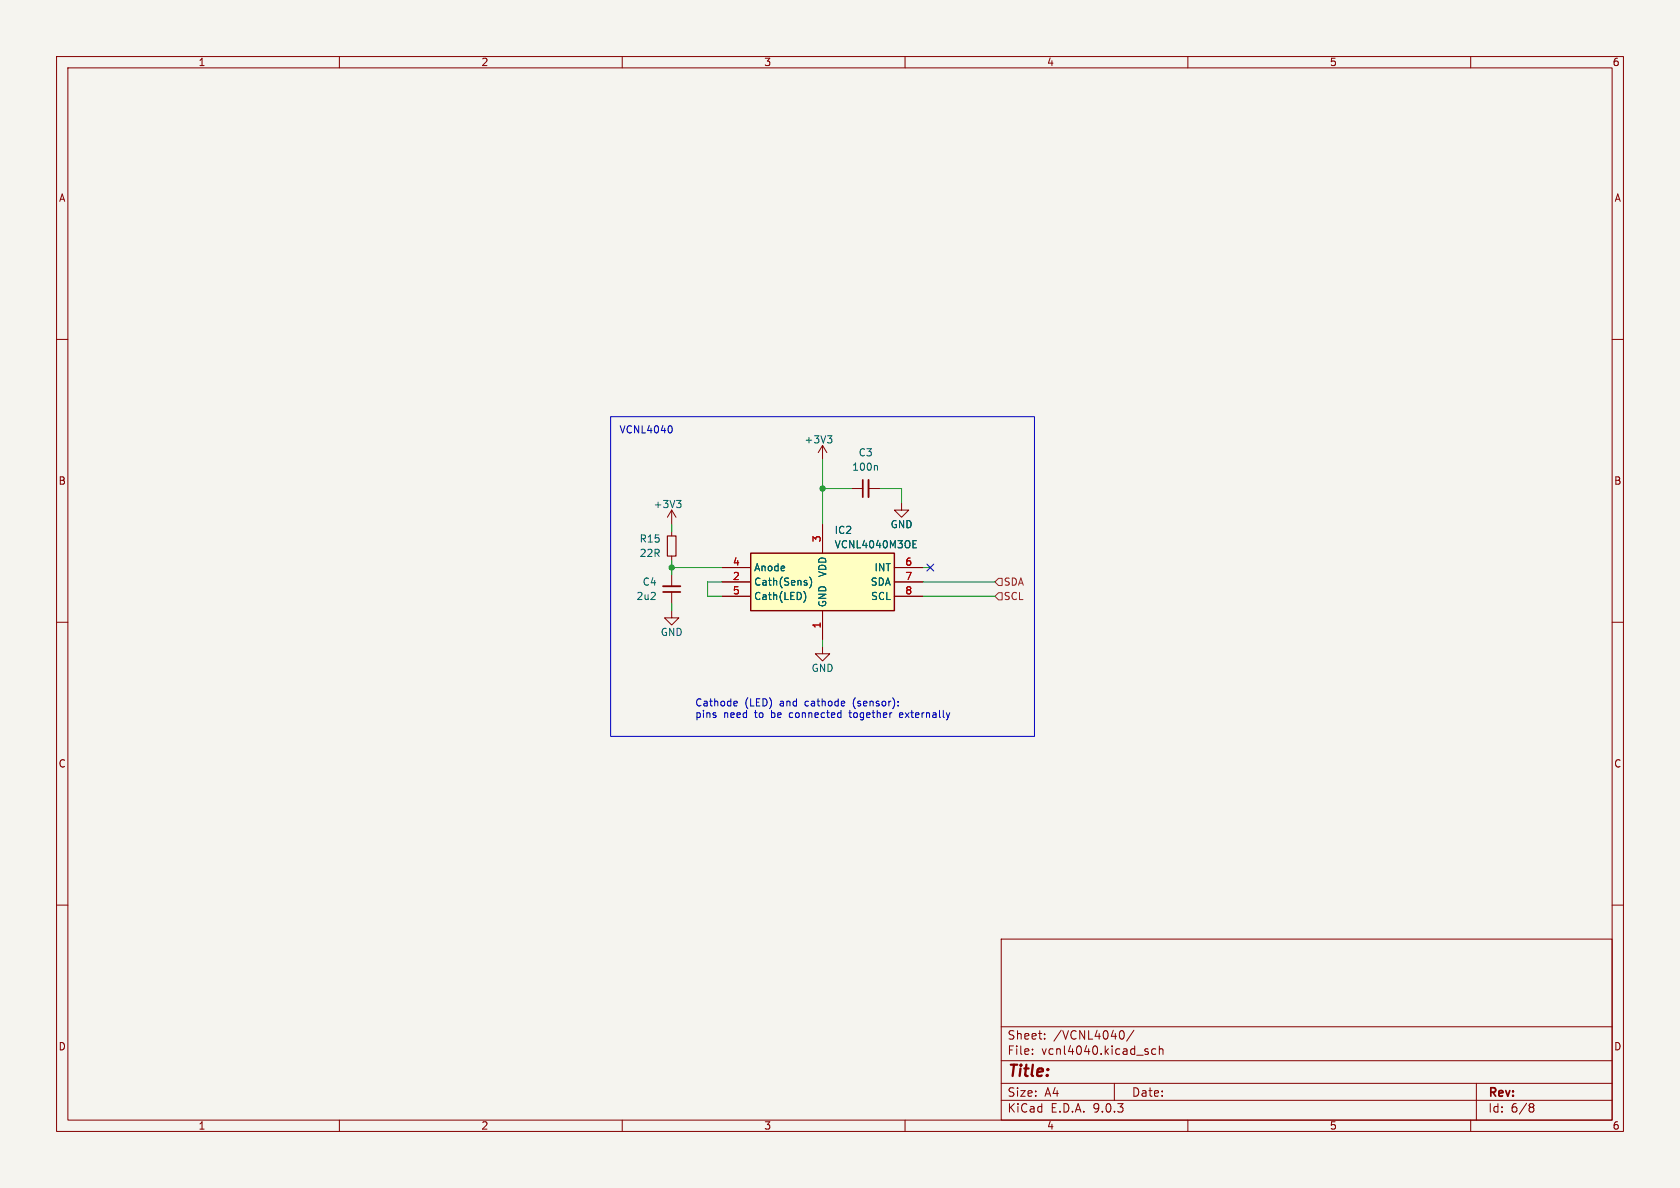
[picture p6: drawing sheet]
<svg xmlns="http://www.w3.org/2000/svg" width="297mm" height="210mm" viewBox="0 0 297 210" stroke-linecap="round" stroke-linejoin="round" font-family="sans-serif">
<path d="M0 0h297v210h-297z" fill="#f5f4ef" stroke="#f5f4ef" stroke-width=".18"/>
<g fill="none" stroke="#840000" stroke-width=".18">
<path d="M10 10h277v190h-277zM12 12h273v186h-273zM60 10v2M110 10v2M160 10v2M210 10v2M260 10v2M10 60h2M285 60h2M118.7 90.2v2.5M118.7 94v.7M118.7 98.3v.8"/>
<path d="M118.7 90.2l-.7 1.2M118.7 90.2l.8 1.2M10 110h2M118.7 108v1.2h1.3l-1.3 1.3-1.2-1.3h1.2M118.7 101.6v2M118.7 104.6v2.1M145.4 114.3v1.3h1.3l-1.3 1.2-1.3-1.2h1.3M285 110h2M10 160h2M177 166h108v32h-108zM285 160h2M60 198v2"/>
<path d="M110 198v2M160 198v2M177 194.5h108M177 191.5h108M177 187.5h108M177 181.5h108M182.5 186.3v.1M182.5 185.5v.1M184.7 183.6v.1M184.7 182.8v.1M197 191.5v3M198.2 182.2a.81 .81 0 0 1 .6 .6 .81 .81 0 0 1-.3 .8l-.3 .1"/>
<path d="M200.5 182.1l-1.3 2M202.8 185.9l.2 .2-.2 .3M202.8 185.4l.2 .1M204.3 185.5l-.4-.1-.3 .3v.4l.1 .2h.6M205 185.5l.2-.1 .3 .1 .1 .9M205 184.9v1.5M210 198v2M260 198v2M261 191.5v6.5M270.6 195.1l.4 .1 .2 .2-.3 .3M270.6 195.7h.3M270.9 195.7l.2 .2 .1 .4-.2 .2-.4 .1"/>
</g>
<path d="M118 94.7h1.5v3.6h-1.5z" fill="none" stroke="#840000" stroke-width=".2"/>
<path d="M117.2 104.6h3.1" fill="none" stroke="#840000" stroke-width=".3"/>
<path d="M117.2 103.6h3.1" fill="none" stroke="#840000" stroke-width=".33"/>
<path d="M119.6 88.5h.8l-.4 .4M120.2 88.9l.2 .3v.3l-.2 .2" fill="none" stroke="#006464" stroke-width=".18"/>
<path d="M132.7 97.8h25.4v10.2h-25.4z" fill="#ffffc2"/>
<path d="M132.7 97.8h25.4v10.2h-25.4z" fill="none" stroke="#840000" stroke-width=".25"/>
<g fill="none" stroke="#840000" stroke-width=".18">
<path d="M145.4 78.7v2.6M145.4 78.7l-.7 1.3M145.4 78.7l.8 1.3M145.4 92.7v5.1M150.5 86.4h2M153.5 86.4h2.1M159.4 88.9v1.3h1.3l-1.3 1.2-1.3-1.2h1.3M127.6 100.3h5.1M127.6 102.9h5.1M127.6 105.4h5.1M145.4 108v5M158.1 100.3h5.1"/>
<path d="M158.1 102.9h5.1M158.1 105.4h5.1"/>
</g>
<path d="M146.3 77h.8l-.5 .5M146.8 77.5l.3 .3v.3l-.3 .2M154.9 82.3l.2 .2v.6M161.4 96.2h.4M161.4 96.8h.6M161.4 95.6h.6M142.2 104.6a1.47 1.47 0 0 1-.1 1.9M142.6 103.1v.3M143.1 102a1.46 1.46 0 0 1 0 1.9" fill="none" stroke="#006464" stroke-width=".18"/>
<path d="M152.5 84.8v3.1" fill="none" stroke="#840000" stroke-width=".3"/>
<path d="M153.5 84.8v3.1" fill="none" stroke="#840000" stroke-width=".33"/>
<path d="M176.5 104.8h.7v1.2h-.7l-.6-.6zM176.5 102.2h.7v1.3h-.7l-.6-.6z" fill="none" stroke="#725600" stroke-width=".18"/>
<path d="M118.7 92.7v1.3M118.7 99.1v2.5M145.4 81.3v11.4M145.4 86.4h5.1M155.6 86.4h3.8v2.5M118.7 100.3h8.9M118.7 106.7v1.3M127.6 102.9h-2.5v2.5h2.5M145.4 113v1.3M163.2 102.9h12.7M163.2 105.4h12.7M163.2 100.3h1.3" fill="none" stroke="#009600" stroke-width=".18"/>
<path d="M163.9 99.7l1.2 1.2M165.1 99.7l-1.2 1.2" fill="none" stroke="#000084" stroke-width=".18"/>
<path d="M107.9 73.7h75v56.5h-75zM118.5 75.3a.79 .79 0 0 1 0 1.2M129.9 123.9l.4 .1v.3l-.6 .1M130.3 124.7l-.4 .1M150.1 126h.4M150.2 125.6l.1 1.2M158.8 124.7v.1M158.8 124v.1M159.4 126h-.2l-.2 .2 .1 .6h.3M159.6 126.3l-.6 .1" fill="none" stroke="#0000c2" stroke-width=".18"/>
<g fill="#009600" stroke="#009600" stroke-width=".18">
<circle cx="145.4" cy="86.4" r=".46"/>
<circle cx="118.7" cy="100.3" r=".46"/>
</g>
<text font-size="2.8" fill="#840000" x="178" y="190.9">Title:</text>
<g font-size="2.1" fill="#840000">
<text x="178" y="184">Sheet:</text>
<text x="186.2" y="184">/VCNL4040/</text>
<text x="178" y="186.7">File:</text>
<text x="184.1" y="186.7">vcnl4040.kicad_sch</text>
<text x="178" y="196.9">KiCad</text>
<text x="178" y="194.1">Size:</text>
<text x="184.7" y="194.1">A4</text>
<text x="185.7" y="196.9">E.D.A.</text>
<text x="193.3" y="196.9">9.0.3</text>
<text x="200" y="194.1">Date:</text>
<text x="263" y="194.3">Rev:</text>
<text x="263" y="196.9">Id:</text>
<text x="267.1" y="196.9">6/8</text>
</g>
<g font-size="1.8" fill="#840000">
<text x="35" y="11.9">1</text>
<text x="85" y="11.9">2</text>
<text x="135" y="11.9">3</text>
<text x="185" y="11.9">4</text>
<text x="235" y="11.9">5</text>
<text x="285" y="11.9">6</text>
<text x="10.3" y="35.9">A</text>
<text x="285.3" y="35.9">A</text>
<text x="10.3" y="85.9">B</text>
<text x="285.3" y="85.9">B</text>
<text x="10.3" y="135.9">C</text>
<text x="285.3" y="135.9">C</text>
<text x="10.3" y="185.9">D</text>
<text x="285.3" y="185.9">D</text>
<text x="35" y="199.9">1</text>
<text x="85" y="199.9">2</text>
<text x="135" y="199.9">3</text>
<text x="185" y="199.9">4</text>
<text x="235" y="199.9">5</text>
<text x="285" y="199.9">6</text>
</g>
<g font-size="1.8" fill="#0000c2">
<text x="109.4" y="76.8">VCNL4040</text>
<text x="122.8" y="125">Cathode</text>
<text x="131.7" y="125">(LED)</text>
<text x="138" y="125">and</text>
<text x="142.6" y="125">cathode</text>
<text x="151.3" y="125">(sensor):</text>
<text x="122.8" y="127">pins</text>
<text x="127.9" y="127">need</text>
<text x="133.6" y="127">to</text>
<text x="136.6" y="127">be</text>
<text x="140" y="127">connected</text>
<text x="150.9" y="127">together</text>
<text x="159.9" y="127">externally</text>
</g>
<g font-size="1.8" fill="#006464">
<text x="142.1" y="78.6">+3V3</text>
<text x="150.6" y="83.4">100n</text>
<text x="151.7" y="80.9">C3</text>
<text x="115.5" y="90">+3V3</text>
<text x="147.5" y="94.6">IC2</text>
<text x="157.3" y="93.6">GND</text>
<text x="113" y="96.1">R15</text>
<text x="113" y="98.7">22R</text>
<text x="133.2" y="101.2">Anode</text>
<text x="147.5" y="97.1">VCNL4040M3OE</text>
<text x="154.5" y="101.2">INT</text>
<text x="112.4" y="106.3">2u2</text>
<text x="113.5" y="103.7">C4</text>
<text x="133.2" y="103.7">Cath(Sens)</text>
<text x="133.2" y="106.3">Cath(LED)</text>
<text x="146.3" y="107.4" transform="rotate(-90 146.3 107.4)">GND</text>
<text x="146.3" y="102.1" transform="rotate(-90 146.3 102.1)">VDD</text>
<text x="153.8" y="103.7">SDA</text>
<text x="153.9" y="106.3">SCL</text>
<text x="116.7" y="112.6">GND</text>
<text x="143.4" y="119">GND</text>
</g>
<g font-size="1.8" fill="#a90000">
<text x="145.2" y="96" transform="rotate(-90 145.2 96)">3</text>
<text x="129.5" y="100.1">4</text>
<text x="159.9" y="100.1">6</text>
<text x="129.5" y="102.6">2</text>
<text x="129.5" y="105.2">5</text>
<text x="159.9" y="102.6">7</text>
<text x="159.9" y="105.2">8</text>
<text x="145.2" y="111.2" transform="rotate(-90 145.2 111.2)">1</text>
</g>
<g font-size="1.8" fill="#725600">
<text x="177.4" y="106.3">SCL</text>
<text x="177.4" y="103.7">SDA</text>
</g>
</svg>
